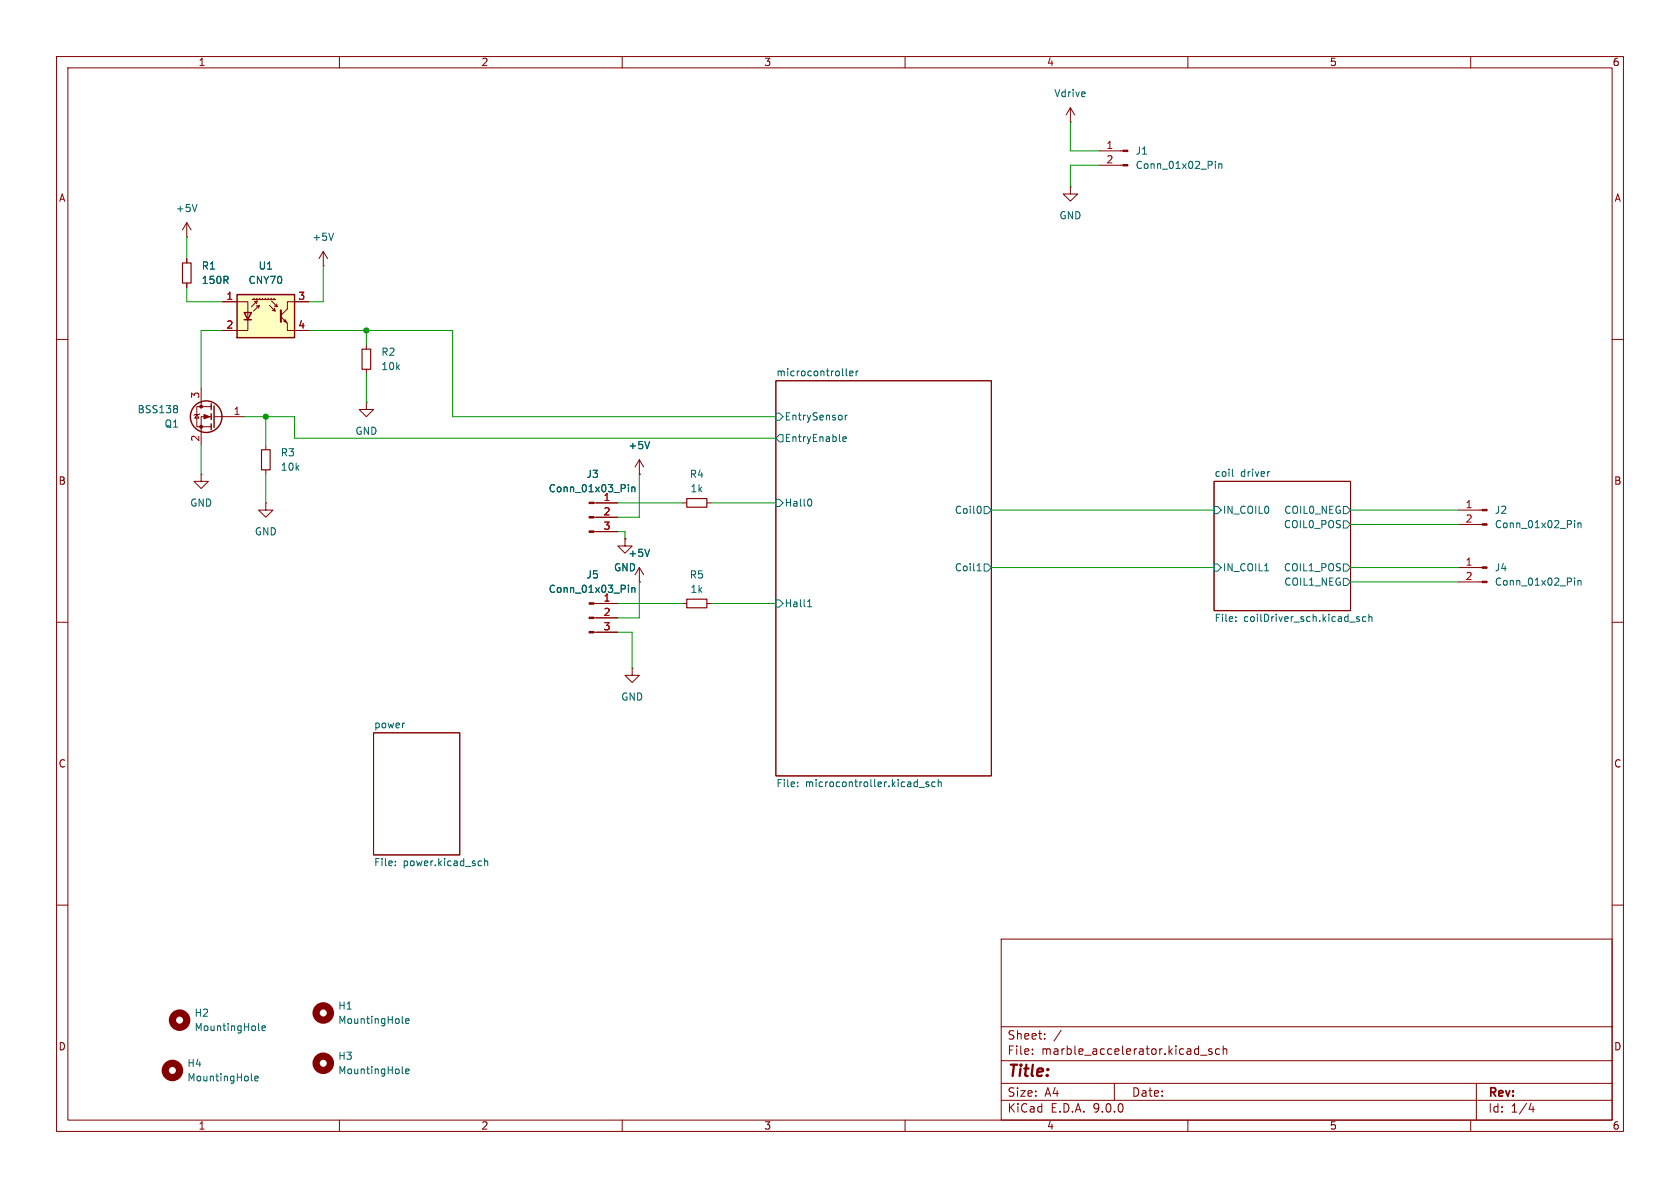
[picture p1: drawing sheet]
<svg xmlns="http://www.w3.org/2000/svg" width="297mm" height="210mm" viewBox="0 0 297 210" stroke-linecap="round" stroke-linejoin="round" font-family="sans-serif">
<g fill="none" stroke="#840000" stroke-width=".18">
<path d="M10 10h277v190h-277zM12 12h273v186h-273zM60 10v2M110 10v2M160 10v2M189.2 19.1l-.7 1.2M189.2 19.1l.8 1.2M189.2 19.1v2.5M210 10v2M260 10v2M33 39.4v2.5M33 39.4l-.7 1.2"/>
<path d="M33 39.4l.8 1.2M189.2 33v1.3h1.3l-1.3 1.3-1.2-1.3h1.2M189.2 33h.1M189.2 21.6h.1M194.3 26.7h4.2M194.3 29.2h4.2M33 41.9h.1M33 45.7v.8M33 50v.8M10 60h2M34.8 73.3l.4 .6h-.8zM35.3 73.2l-.1 .1h-.8l-.1 .1"/>
<path d="M35.6 68.6v3.3M37.3 71.9h-2.5v3.5h2.5M37.3 73.7h-1.7v5M37.8 73.7h5.4M64.8 71.1v1.3h1.2l-1.2 1.3-1.3-1.3h1.3M64.8 71.1h.1M64.8 61v.7M64.8 65.3v.7M137.2 67.3h38.1v69.9h-38.1zM285 60h2M214.6 85.1h24.2v22.9h-24.2zM257.8 90.2h4.2"/>
<path d="M257.8 92.7h4.2M10 110h2M111.8 118.1v1.3h1.2l-1.2 1.3-1.3-1.3h1.3M111.8 118.1h.1M257.8 100.3h4.2M257.8 102.9h4.2M285 110h2M66 129.5h15.3v21.6h-15.3zM10 160h2M177 166h108v32h-108zM285 160h2M60 198v2"/>
<path d="M110 198v2M160 198v2M177 194.5h108M177 191.5h108M177 187.5h108M177 181.5h108M182.5 186.3v.1M182.5 185.5v.1M184.7 183.6v.1M184.7 182.8v.1M187.6 182.1l-1.3 2M197 191.5v3"/>
<path d="M210 198v2M212.2 186.5h1.2M214.2 185.5l-.3-.1-.2 .2v.2l.5 .2v.3h-.5M215.6 185.5l-.4-.1-.3 .3v.4l.1 .2h.6M216.2 185.5l.3-.1 .3 .1 .1 .9M216.2 184.9v1.5M260 198v2M261 191.5v6.5M270.7 195l-.4 1.1h.9M271 195.6v1"/>
</g>
<g fill="none" stroke="#006464" stroke-width=".18">
<path d="M34.8 36.1l-.4 1.3M214.9 28.5v.1M214.9 28.9v.9M215.5 28.9v.9M215.5 29.1l.1-.2 .4 .1v.8M31.2 71.7l.2 .2-.2 .3 .2 .3v.2l-.2 .3M137.2 73h.6l.6 .7-.6 .6h-.6zM137.2 77.5l.6-.7h.6v1.3h-.6zM149 77.6l.6-.1-.1-.2-.3-.1-.2 .2 .1 .6h.4M149.4 73.4v.8M149.6 65.2v1.1l.2 .1M149.8 73.4l-.4 .2"/>
<path d="M150.2 66l.6-.1-.1-.3h-.3l-.2 .2 .1 .6h.4M151.4 65.6v.8M151.7 65.6l-.3 .2M137.2 88.3h.6l.6 .6-.6 .6h-.6zM143.2 88.2a.79 .79 0 0 1 0 1.3M173 99.8l.1-.2v1.3M173.3 89.5l.2 .5-.2 .7M174 99.7h.6l.7 .6-.7 .7h-.6zM174 89.5h.6l.7 .7-.7 .6h-.6zM214.6 89.5h.7l.6 .7-.6 .6h-.7zM214.6 99.7h.7l.6 .6-.6 .7h-.7zM217.9 82.9v1.1l.2 .2"/>
<path d="M224.3 83.4h.2M237.5 92.1h.6l.7 .6-.7 .6h-.6zM237.5 99.7h.6l.7 .6-.7 .7h-.6zM237.5 89.5h.6l.7 .7-.7 .6h-.6zM278.4 92v.1M278.4 92.4v.9M279 92.4v.9M279 92.6l.1-.2 .4 .1v.8M137.2 106h.6l.6 .7-.6 .6h-.6zM142.8 107.3h.7M142.9 106.3l.2-.3v1.3M172.7 100.9h.8"/>
<path d="M218.5 109.7v.2M218.5 109.1v.1M223.6 100.9h.7M237.5 102.2h.6l.7 .7-.7 .6h-.6zM240.3 109.1l-.3-.1-.2 .2 .1 .2 .4 .1v.3h-.5M241.5 109.1l-.4-.1-.2 .3 .1 .5h.5M242 109.1l.2-.1 .3 .1v.8M242 108.6v1.3M278.4 102.2v.1M278.4 102.6v.8M279 102.6v.8M279 102.7l.1-.1 .4 .1v.7"/>
<path d="M71.4 127.8h.1M141 138.9v.2M141 138.3v.1M162.5 139.2h.9M164.2 138.3l-.3-.1-.2 .2v.2l.5 .1v.3h-.5M165.3 138.3l-.3-.1-.3 .3 .1 .5h.5M165.9 138.3l.1-.1 .3 .1 .1 .8M165.9 137.8v1.3M69.9 152.9v.1M69.9 152.3v.1M84.8 152.2l.3 .1M85.1 153h-.3"/>
<path d="M85.7 152.3l.2-.1 .3 .1v.7M85.7 151.8v1.2"/>
</g>
<g fill="#840000" stroke="#840000" stroke-width=".18">
<path d="M198.5 26.5h.9v.3h-.9z"/>
<path d="M198.5 29.1h.9v.2h-.9z"/>
<path d="M36.1 73.3l1 .4-1 .3z"/>
<path d="M262 100.2h.9v.3h-.9z"/>
<path d="M262 102.7h.9v.3h-.9z"/>
<path d="M262 90h.9v.3h-.9z"/>
<path d="M262 92.6h.9v.2h-.9z"/>
<circle cx="35.6" cy="71.9" r=".25"/>
<circle cx="35.6" cy="75.4" r=".25"/>
</g>
<path d="M32.3 46.5h1.5v3.5h-1.5zM64 61.7h1.5v3.6h-1.5z" fill="none" stroke="#840000" stroke-width=".2"/>
<g fill="none" stroke="#840000" stroke-width=".25">
<path d="M37.3 71.4v1M37.3 73.2v1M37.3 74.9v1M37.8 71.8v3.8"/>
<circle cx="36.4" cy="73.7" r="2.79"/>
</g>
<path d="M41.9 52.1h10.2v7.6h-10.2z" fill="#ffffc2"/>
<g fill="none" stroke="#840000" stroke-width=".18">
<path d="M33 45.7v.8M33 50v.8M39.4 53.3h4.4v5.1h-4.4M44.6 53h4.2M45 53.3l.5-.1-1.1 1M45 52.7l-.3 .3M45.3 54.1l.5-.1-1 1M45.5 52.7l-.3 .3M45.5 53.2l-.2 .5M45.8 54l-.1 .5M46 52.7l-.3 .3M46.5 52.7l-.3 .3"/>
<path d="M47 52.7l-.3 .3M47.5 52.7l-.3 .3M47.6 54l1 1-.1-.5M48 53.2l1 1-.1-.5M48 52.7l-.2 .3M48.1 54.9l.5 .1M48.5 52.7l-.2 .3M48.5 54.1l.5 .1M49.7 56l1.1 1.2v1.2h3.8M50.2 56.8l.2-.3 .3 .5zM54.6 53.3h-3.8v1.3l-1.1 1.2M57.1 47h.1"/>
<path d="M57.1 44.5l-.7 1.2M57.1 44.5l.8 1.2M57.1 44.5v2.5M47 78.7v.8M35.6 83.8v1.3h1.2l-1.2 1.3-1.3-1.3h1.3M35.6 83.8h.1M47 88.9v1.3h1.3l-1.3 1.2-1.3-1.2h1.3M47 88.9h.1M47 83.1v.7M105 88.9h4.2M105 91.4h4.2M105 94h4.2"/>
<path d="M110.5 95.3v1.2h1.3l-1.3 1.3-1.3-1.3h1.3M110.5 95.3h.1M113 83.8h.1M113 81.3l-.7 1.3M113 81.3l.8 1.3M113 81.3v2.5M120.6 88.9h.8M125 88.9h.7M105 106.7h4.2M105 109.2h4.2M105 111.8h4.2M113 102.9h.1"/>
<path d="M113 100.3v2.6M113 100.3l-.7 1.3M113 100.3l.8 1.3M120.6 106.7h.8M125 106.7h.7"/>
</g>
<path d="M41.9 52.1h10.2v7.6h-10.2zM43.2 55.2h1.2l-.6 1.3zM43.2 56.5h1.2" fill="none" stroke="#840000" stroke-width=".25"/>
<path d="M49.7 54.9v2" fill="none" stroke="#840000" stroke-width=".36"/>
<g fill="none" stroke="#006464" stroke-width=".18">
<path d="M59 41.2l-.5 1.3M114.8 78l-.4 1.3M111.1 85.7v.1M111.1 86.1v.8M111.7 86.1v.8M111.7 86.2l.2-.1 .3 .1v.7M114.8 97.1l-.4 1.3M111.1 103.4v.2M111.1 103.9v.8M111.7 103.9v.8M111.7 104l.2-.1h.3v.8M44.4 190.9l.2 .2"/>
<path d="M45 190.7l.6-.2v-.2l-.4-.1-.2 .2 .1 .6h.5M45.7 182l.2 .2M46.3 181.8l.6-.2v-.2l-.4-.1-.2 .2 .1 .6h.5M71.1 189.6l.2 .2M71.1 180.7l.2 .2M71.7 189.4l.6-.1v-.3h-.4l-.2 .1 .1 .6h.5M71.7 180.5l.6-.1v-.3h-.4l-.2 .2 .1 .6h.5"/>
</g>
<g fill="none" stroke="#840000" stroke-width="1.3">
<circle cx="57.1" cy="179.1" r="1.27"/>
<circle cx="30.5" cy="189.2" r="1.27"/>
<circle cx="31.7" cy="180.3" r="1.27"/>
<circle cx="57.1" cy="188" r="1.27"/>
</g>
<path d="M46.2 79.5h1.6v3.6h-1.6zM121.4 88.1h3.6v1.6h-3.6zM121.4 105.9h3.6v1.5h-3.6z" fill="none" stroke="#840000" stroke-width=".2"/>
<g fill="#840000" stroke="#840000" stroke-width=".18">
<path d="M104.1 88.8h.9v.2h-.9z"/>
<path d="M104.1 91.3h.9v.3h-.9z"/>
<path d="M104.1 93.9h.9v.2h-.9z"/>
<path d="M104.1 106.6h.9v.2h-.9z"/>
<path d="M104.1 109.1h.9v.2h-.9z"/>
<path d="M104.1 111.6h.9v.3h-.9z"/>
</g>
<g fill="none" stroke="#009600" stroke-width=".18">
<path d="M189.2 21.6v5.1h5.1M194.3 29.2h-5.1v3.8M33 50.8v2.5h6.4M33 41.9v3.8M39.4 58.4h-3.8v10.2M54.6 58.4h25.4v15.3h57.2M57.1 47v6.3h-2.5M64.8 58.4v2.6M35.6 78.7v5.1M43.2 73.7h8.9v3.8h85.1M47 73.7v5M64.8 66v5.1"/>
<path d="M47 83.8v5.1M109.2 88.9h11.4M109.2 94h1.3v1.3M113 83.8v7.6h-3.8M125.7 88.9h11.5M175.3 90.2h39.3M238.8 90.2h19M238.8 92.7h19M109.2 106.7h11.4M109.2 111.8h2.6v6.3M113 102.9v6.3h-3.8M125.7 106.7h11.5"/>
<path d="M175.3 100.3h39.3M238.8 100.3h19M238.8 102.9h19"/>
</g>
<g fill="#009600" stroke="#009600" stroke-width=".18">
<circle cx="47" cy="73.7" r=".46"/>
<circle cx="64.8" cy="58.4" r=".46"/>
</g>
<text font-size="2.8" fill="#840000" x="178" y="190.9">Title:</text>
<g font-size="2.1" fill="#840000">
<text x="178" y="184">Sheet:</text>
<text x="178" y="186.7">File:</text>
<text x="184.1" y="186.7">marble_accelerator.kicad_sch</text>
<text x="178" y="196.9">KiCad</text>
<text x="178" y="194.1">Size:</text>
<text x="184.7" y="194.1">A4</text>
<text x="185.7" y="196.9">E.D.A.</text>
<text x="193.3" y="196.9">9.0.0</text>
<text x="200" y="194.1">Date:</text>
<text x="263" y="194.3">Rev:</text>
<text x="263" y="196.9">Id:</text>
<text x="267.1" y="196.9">1/4</text>
</g>
<g font-size="1.8" fill="#840000">
<text x="35" y="11.9">1</text>
<text x="85" y="11.9">2</text>
<text x="135" y="11.9">3</text>
<text x="185" y="11.9">4</text>
<text x="235" y="11.9">5</text>
<text x="285" y="11.9">6</text>
<text x="10.3" y="35.9">A</text>
<text x="285.3" y="35.9">A</text>
<text x="10.3" y="85.9">B</text>
<text x="285.3" y="85.9">B</text>
<text x="10.3" y="135.9">C</text>
<text x="285.3" y="135.9">C</text>
<text x="10.3" y="185.9">D</text>
<text x="285.3" y="185.9">D</text>
<text x="35" y="199.9">1</text>
<text x="85" y="199.9">2</text>
<text x="135" y="199.9">3</text>
<text x="185" y="199.9">4</text>
<text x="235" y="199.9">5</text>
<text x="285" y="199.9">6</text>
</g>
<g font-size="1.8" fill="#006464">
<text x="186.3" y="17.4">Vdrive</text>
<text x="200.7" y="27.5">J1</text>
<text x="200.7" y="30.1">Conn_01x02_Pin</text>
<text x="31" y="37.7">+5V</text>
<text x="187.2" y="39">GND</text>
<text x="35.6" y="47.9">R1</text>
<text x="45.6" y="47.9">U1</text>
<text x="55.1" y="42.8">+5V</text>
<text x="35.6" y="50.4">150R</text>
<text x="43.8" y="50.4">CNY70</text>
<text x="67.3" y="63.1">R2</text>
<text x="67.3" y="65.6">10k</text>
<text x="137.2" y="66.6">microcontroller</text>
<text x="24.2" y="73.3">BSS138</text>
<text x="29" y="75.8">Q1</text>
<text x="62.7" y="77.1">GND</text>
<text x="138.6" y="74.5">EntrySensor</text>
<text x="49.5" y="80.9">R3</text>
<text x="49.5" y="83.4">10k</text>
<text x="111" y="79.6">+5V</text>
<text x="138.6" y="78.3">EntryEnable</text>
<text x="33.5" y="89.8">GND</text>
<text x="96.9" y="87.2">Conn_01x03_Pin</text>
<text x="103.6" y="84.7">J3</text>
<text x="121.8" y="84.7">R4</text>
<text x="122" y="87.2">1k</text>
<text x="138.6" y="89.8">Hall0</text>
<text x="214.6" y="84.4">coil</text>
<text x="219.3" y="84.4">driver</text>
<text x="45" y="94.8">GND</text>
<text x="168.7" y="91">Coil0</text>
<text x="216.1" y="91">IN_COIL0</text>
<text x="226.9" y="93.6">COIL0_POS</text>
<text x="226.9" y="91">COIL0_NEG</text>
<text x="264.2" y="91">J2</text>
<text x="264.2" y="93.6">Conn_01x02_Pin</text>
<text x="108.5" y="101.2">GND</text>
<text x="111" y="98.7">+5V</text>
<text x="168.7" y="101.2">Coil1</text>
<text x="216.1" y="101.2">IN_COIL1</text>
<text x="226.9" y="101.2">COIL1_POS</text>
<text x="264.2" y="101.2">J4</text>
<text x="96.9" y="105">Conn_01x03_Pin</text>
<text x="103.6" y="102.5">J5</text>
<text x="121.8" y="102.5">R5</text>
<text x="122" y="105">1k</text>
<text x="138.6" y="107.5">Hall1</text>
<text x="226.9" y="103.7">COIL1_NEG</text>
<text x="264.2" y="103.7">Conn_01x02_Pin</text>
<text x="214.6" y="110.3">File:</text>
<text x="219.9" y="110.3">coilDriver_sch.kicad_sch</text>
<text x="109.7" y="124.1">GND</text>
<text x="66" y="128.8">power</text>
<text x="137.2" y="139.5">File:</text>
<text x="142.4" y="139.5">microcontroller.kicad_sch</text>
<text x="66" y="153.4">File:</text>
<text x="71.3" y="153.4">power.kicad_sch</text>
<text x="34.3" y="179.9">H2</text>
<text x="59.7" y="178.7">H1</text>
<text x="34.3" y="182.5">MountingHole</text>
<text x="59.7" y="181.2">MountingHole</text>
<text x="33" y="188.8">H4</text>
<text x="33" y="191.4">MountingHole</text>
<text x="59.7" y="187.6">H3</text>
<text x="59.7" y="190.1">MountingHole</text>
</g>
<g font-size="1.8" fill="#a90000">
<text x="195.5" y="26.4">1</text>
<text x="195.5" y="29">2</text>
<text x="39.9" y="53.1">1</text>
<text x="52.6" y="53.1">3</text>
<text x="39.9" y="58.2">2</text>
<text x="52.6" y="58.2">4</text>
<text x="35.3" y="70.6" transform="rotate(-90 35.3 70.6)">3</text>
<text x="41.2" y="73.4">1</text>
<text x="35.3" y="78.2" transform="rotate(-90 35.3 78.2)">2</text>
<text x="106.6" y="88.6">1</text>
<text x="259" y="89.9">1</text>
<text x="106.6" y="91.2">2</text>
<text x="106.6" y="93.7">3</text>
<text x="259" y="92.5">2</text>
<text x="259" y="100.1">1</text>
<text x="106.6" y="106.4">1</text>
<text x="259" y="102.6">2</text>
<text x="106.6" y="109">2</text>
<text x="106.6" y="111.5">3</text>
</g>
</svg>
